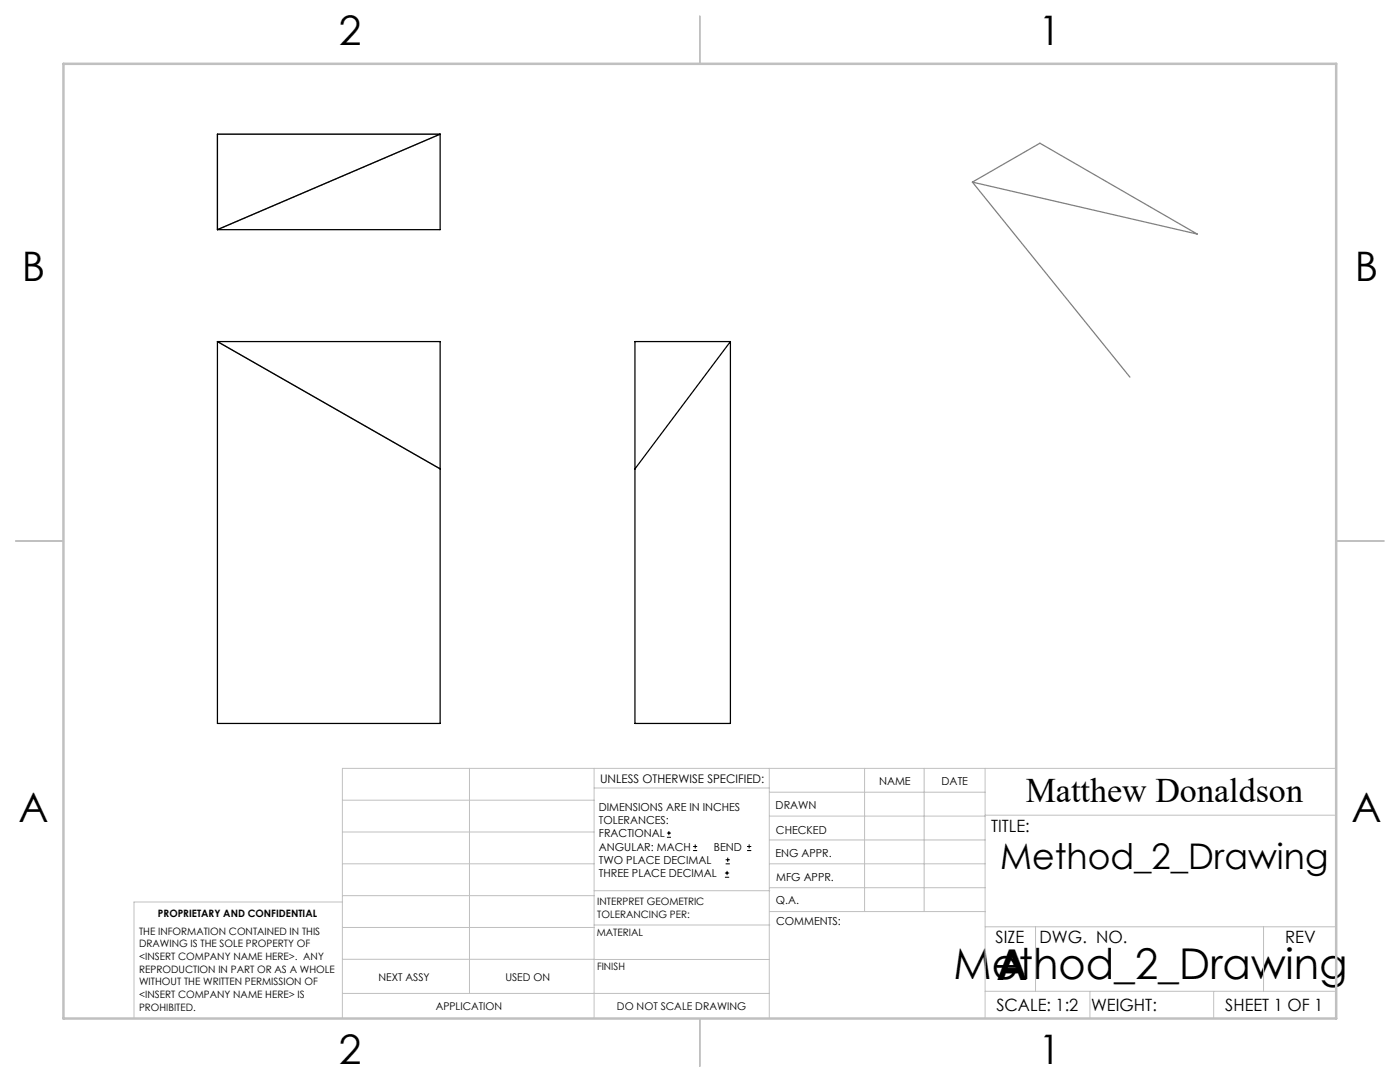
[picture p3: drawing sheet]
<svg xmlns="http://www.w3.org/2000/svg" width="279mm" height="216mm" viewBox="0 0 279 216" stroke-linecap="round" stroke-linejoin="round" font-family="sans-serif">
<g fill="none" stroke="#000" stroke-width=".2">
<path d="M133.1 167.1h.8M133.1 166.2h.8M133.5 165.8v.9M138.3 169.7h.8M138.3 168.9h.8M138.7 168.5v.8M144.7 175h.8M144.7 174.2h.8M144.8 172.4h.9M144.8 171.6h.9M145.1 173.8v.8M145.2 171.1v.9"/>
<path d="M149.1 169.7h.8M149.1 168.9h.8M149.5 168.5v.8"/>
</g>
<g fill="none" stroke="#c0c0c0" stroke-width=".2">
<path d="M68.3 159.7h50.3M93.7 153.3v44.9M118.6 153.3v49.9M118.6 157.2h34.9M153.5 153.3v49.9M153.5 158.1h43.1M172.5 153.3v28.6M184.4 153.3v28.6M196.6 153.3v49.9M266.7 153.3h-198.4v49.9M68.3 178.7h50.3M68.3 172.4h50.3"/>
<path d="M68.3 166h50.3M68.3 180h-41.6v23.2M118.6 177.7h35M153.5 167.6h43.1M153.5 162.8h43.1M153.5 172.4h43.1M153.5 177.1h43.1M196.6 162.7h70.1M68.3 198.2h85.2M68.3 191.4l85.2 .1M68.3 185.1h50.3M118.6 184.6h35"/>
<path d="M153.6 181.9h43M196.6 197.8h70.1M196.6 184.9h70.1M206.7 184.9v12.9M217.5 197.8v5.4M242.2 197.8v5.4M252.2 184.9v12.9"/>
</g>
<path d="M139.7 3.2v9.5M3.1 107.9h9.6M266.7 107.9h9.5M139.7 203.2v9.6" fill="none" stroke="#c0c0c0" stroke-width=".25"/>
<path d="M12.7 12.7h254v190.5h-254z" fill="none" stroke="#c0c0c0" stroke-width=".5"/>
<path d="M43.4 26.8h44.4l-44.4 19zM194.1 36.3l13.4-7.7 31.4 18.1zM194.1 36.3l31.4 38.9M43.4 68.2l44.4 25.4" fill="none" stroke="#808080" stroke-width=".25"/>
<path d="M87.8 26.8h-44.4v19M87.8 26.8v19h-44.4M87.8 26.8l-44.4 19M43.4 68.2h44.4v76.2h-44.4zM43.4 68.2l44.4 25.4M126.7 68.2h19.1v76.2h-19.1zM145.8 68.2l-19.1 25.4" fill="none" stroke="#000" stroke-width=".25"/>
<g font-size="8.5">
<text x="190.3" y="195.4">Method_2_Drawing</text>
<text x="198.9" y="195.5">A</text>
</g>
<g font-size="8.1">
<text x="67.6" y="8.9">2</text>
<text x="207.3" y="8.9">1</text>
<text x="4.4" y="56.1">B</text>
<text x="270.4" y="56.1">B</text>
<text x="3.7" y="164.1">A</text>
<text x="269.7" y="164.1">A</text>
<text x="67.6" y="212.4">2</text>
<text x="207.3" y="212.4">1</text>
</g>
<text font-size="7.1" x="199.6" y="173.4">Method_2_Drawing</text>
<text font-size="6.9" x="204.7" y="160.1">Matthew Donaldson</text>
<g font-size="3.4">
<text x="197.8" y="166">TITLE:</text>
<text x="198.7" y="188.1">SIZE</text>
<text x="207.5" y="188.1">DWG. NO.</text>
<text x="256.5" y="188.2">REV</text>
<text x="198.8" y="201.7">SCALE: 1:2</text>
<text x="217.7" y="201.8">WEIGHT:</text>
<text x="244.5" y="201.7">SHEET 1 OF 1</text>
</g>
<text font-size="2.4" x="119.8" y="156.2">UNLESS OTHERWISE SPECIFIED:</text>
<g font-size="2.2">
<text x="119.5" y="161.8">DIMENSIONS ARE IN INCHES</text>
<text x="154.8" y="161.4">DRAWN</text>
<text x="175.4" y="156.6">NAME</text>
<text x="187.9" y="156.7">DATE</text>
<text x="119.5" y="164.4">TOLERANCES:</text>
<text x="119.5" y="167.1">FRACTIONAL</text>
<text x="154.9" y="166.3">CHECKED</text>
<text x="119.5" y="169.7">ANGULAR: MACH</text>
<text x="119.5" y="172.4">TWO PLACE DECIMAL</text>
<text x="142.5" y="169.7">BEND</text>
<text x="154.8" y="171">ENG APPR.</text>
<text x="119.5" y="175">THREE PLACE DECIMAL</text>
<text x="154.9" y="175.7">MFG APPR.</text>
<text x="154.9" y="180.4">Q.A.</text>
<text x="154.9" y="184.6">COMMENTS:</text>
</g>
<g font-size="2.1">
<text x="75.5" y="195.7">NEXT ASSY</text>
<text x="100.9" y="195.7">USED ON</text>
<text x="86.9" y="201.5">APPLICATION</text>
<text x="123.1" y="201.6">DO NOT SCALE DRAWING</text>
</g>
<g font-size="2">
<text x="31.5" y="182.9">PROPRIETARY AND CONFIDENTIAL</text>
<text x="119.2" y="180.6">INTERPRET GEOMETRIC</text>
<text x="119.2" y="183.1">TOLERANCING PER:</text>
<text x="27.8" y="186.5">THE INFORMATION CONTAINED IN THIS</text>
<text x="27.8" y="189">DRAWING IS THE SOLE PROPERTY OF</text>
<text x="27.8" y="191.6">&lt;INSERT COMPANY NAME HERE&gt;. ANY</text>
<text x="119.1" y="186.7">MATERIAL</text>
<text x="27.8" y="194.1">REPRODUCTION IN PART OR AS A WHOLE</text>
<text x="27.8" y="196.6">WITHOUT THE WRITTEN PERMISSION OF</text>
<text x="119.1" y="193.5">FINISH</text>
<text x="27.8" y="199.1">&lt;INSERT COMPANY NAME HERE&gt; IS</text>
<text x="27.8" y="201.7">PROHIBITED.</text>
</g>
</svg>
